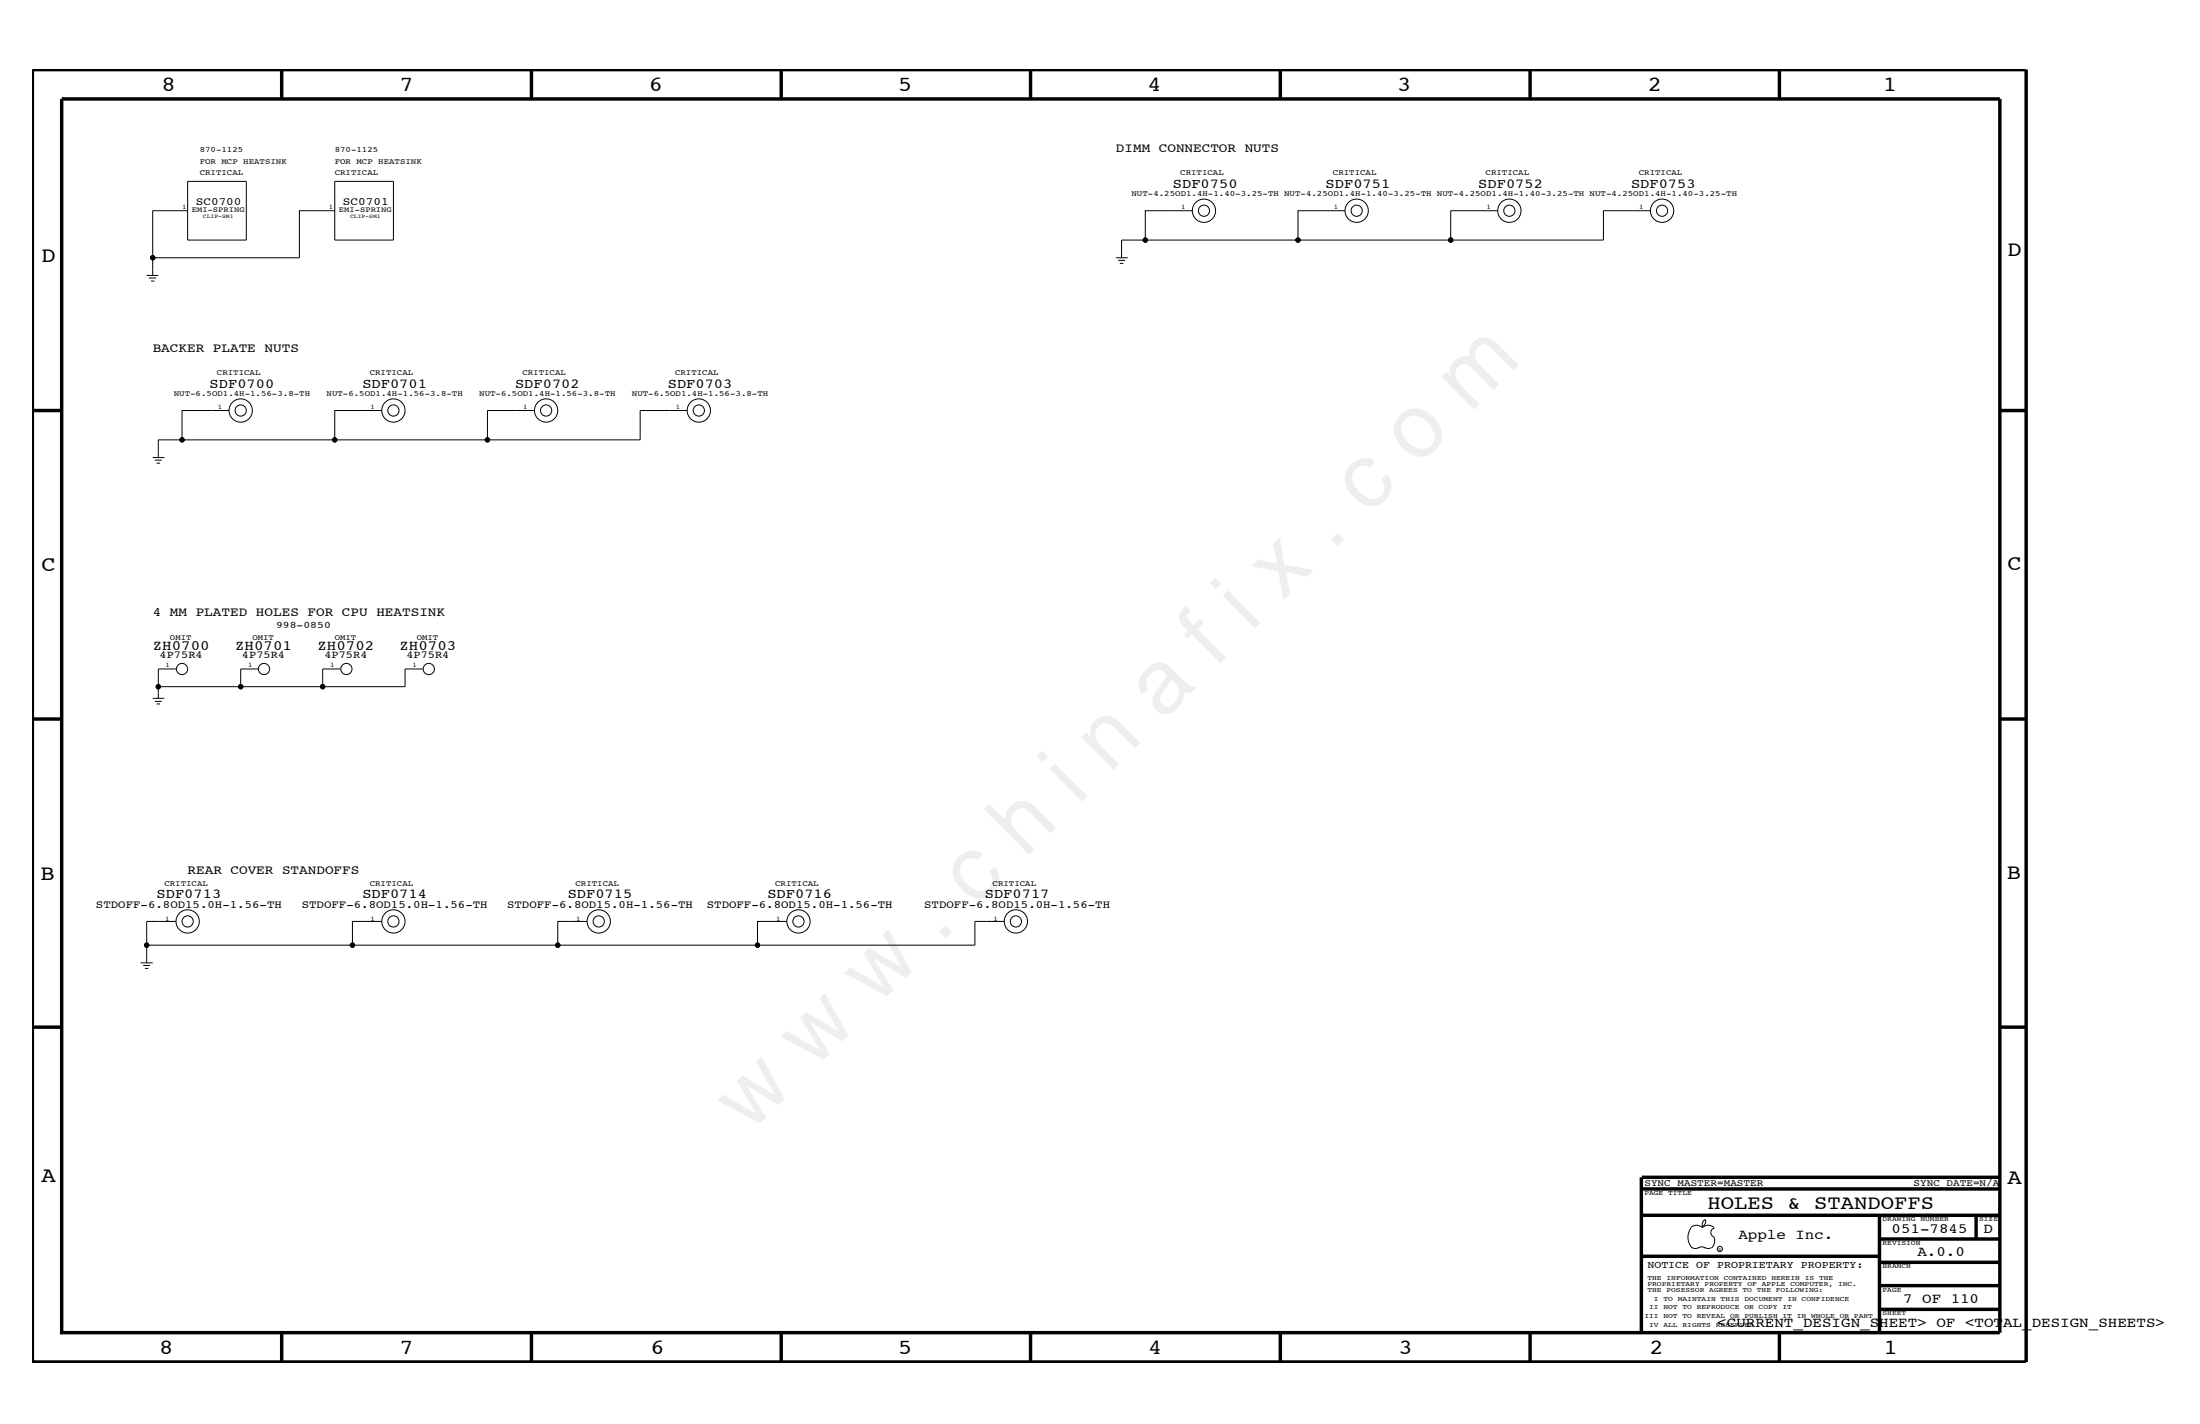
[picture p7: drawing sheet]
<svg xmlns="http://www.w3.org/2000/svg" width="432mm" height="279mm" viewBox="0 0 432 279" stroke-linecap="round" stroke-linejoin="round" font-family="sans-serif">
<g fill="none" stroke="#000" stroke-width=".2">
<path d="M36.8 35.6h11.5v11.5h-11.5zM65.7 35.6h11.5v11.5h-11.5zM28.8 54h2.3M29.2 54.6h1.4M29.6 55.1h.7M36.8 41.3h-6.8v9.3M65.7 41.3h-6.9v9.3h-28.8v3.4M219 50.6h2.3M219.5 51.1h1.3M219.8 51.7h.7M224.8 47.1h-4.7v3.5M234 41.3h-9.2v5.8h30"/>
<path d="M264 41.3h-9.2v5.8h29.9M294 41.3h-9.3v5.8M323.9 41.3h-9.2v5.8h-30M30 89.8h2.3M30.4 90.3h1.4M30.7 90.9h.7M35.7 86.3h-4.6v3.5M45 80.5h-9.3v5.8h30M74.9 80.5h-9.2v5.8h30M104.9 80.5h-9.2v5.8M134.9 80.5h-9.3v5.8h-29.9M30 137h2.3"/>
<path d="M30.4 137.6h1.4M30.7 138.1h.7M34.5 131.3h-3.4v5.7M50.7 131.3h-3.5v3.4M66.8 131.3h-3.5v3.4M83 131.3h-3.5v3.4h-48.4M27.6 188.9h2.4M28.1 189.4h1.4M28.4 190h.7M28.8 185.4v3.5M34.5 180.8h-5.7v4.6h40.4M74.9 180.8h-5.7v4.6h40.3"/>
<path d="M115.2 180.8h-5.7v4.6h39.2M151 180.8h-2.3v4.6h42.6M334.7 239.3l.1 .3a1.19 1.19 0 0 1-.6 1.1M334.8 239.3a1.02 1.02 0 0 0-.6 1.3M331.8 240.9a1.61 1.61 0 0 1 2.4 0M331.9 241a3.1 3.1 0 0 0 .2 3.9M332.1 244.8l.6 .2 .7-.2M333.4 244.9l.6-.3 .7 .3M334.1 240.9a1.61 1.61 0 0 1 2.3 0M334.6 244.8l.7 .2 .6-.2M336.4 242.8l.2 .6a1.95 1.95 0 0 1-.6 1.4M336.5 240.9a.93 .93 0 0 0-.7 .9 .93 .93 0 0 0 .7 .9"/>
<circle cx="30" cy="50.6" r=".42"/>
<circle cx="224.8" cy="47.1" r=".42"/>
<circle cx="236.3" cy="41.3" r="2.29"/>
<circle cx="236.3" cy="41.3" r="1.1"/>
<circle cx="254.8" cy="47.1" r=".42"/>
<circle cx="266.3" cy="41.3" r="2.29"/>
<circle cx="266.3" cy="41.3" r="1.1"/>
<circle cx="284.7" cy="47.1" r=".42"/>
<circle cx="296.2" cy="41.3" r="2.29"/>
<circle cx="296.2" cy="41.3" r="1.1"/>
<circle cx="326.2" cy="41.3" r="2.29"/>
<circle cx="326.2" cy="41.3" r="1.1"/>
<circle cx="35.7" cy="86.3" r=".42"/>
<circle cx="47.2" cy="80.5" r="2.29"/>
<circle cx="47.2" cy="80.5" r="1.1"/>
<circle cx="65.7" cy="86.3" r=".42"/>
<circle cx="77.2" cy="80.5" r="2.29"/>
<circle cx="77.2" cy="80.5" r="1.1"/>
<circle cx="95.7" cy="86.3" r=".42"/>
<circle cx="107.2" cy="80.5" r="2.29"/>
<circle cx="107.2" cy="80.5" r="1.1"/>
<circle cx="31.1" cy="134.7" r=".42"/>
<circle cx="35.7" cy="131.3" r="1.1"/>
<circle cx="47.2" cy="134.7" r=".42"/>
<circle cx="51.8" cy="131.3" r="1.1"/>
<circle cx="63.3" cy="134.7" r=".42"/>
<circle cx="68" cy="131.3" r="1.1"/>
<circle cx="84.2" cy="131.3" r="1.1"/>
<circle cx="28.8" cy="185.4" r=".42"/>
<circle cx="36.8" cy="180.8" r="2.29"/>
<circle cx="36.8" cy="180.8" r="1.1"/>
<circle cx="69.2" cy="185.4" r=".42"/>
<circle cx="77.2" cy="180.8" r="2.29"/>
<circle cx="77.2" cy="180.8" r="1.1"/>
<circle cx="109.5" cy="185.4" r=".42"/>
<circle cx="117.5" cy="180.8" r="2.29"/>
<circle cx="117.5" cy="180.8" r="1.1"/>
<circle cx="337.6" cy="245.1" r=".51"/>
</g>
<g fill="none" stroke="#000" stroke-width=".68" stroke-linecap="butt">
<path d="M6.4 13.7h391.3v253.5h-391.3zM12.1 19.4h380.4v242.1h-380.4zM55.3 13.7v5.7M104.3 13.7v5.7M153.3 13.7v5.7M202.3 13.7v5.7M251.3 13.7v5.7M300.3 13.7v5.7M349.3 13.7v5.7M6.4 80.5h5.7M392.5 80.5h5.2M6.4 141.1h5.7"/>
<path d="M392.5 141.1h5.2M6.4 201.5h5.7M392.5 201.5h5.2M322.2 231v30.5M322.2 233.3h70.3M322.2 238.4h70.3M322.2 231h70.3M368.9 238.4v23.1M387.9 238.4v4.7M322.2 246.5h46.7M368.9 256.9h23.6M368.9 252.3h23.6"/>
<path d="M368.9 247.7h23.6M368.9 243.1h23.6M55.3 261.5v5.7M104.3 261.5v5.7M153.3 261.5v5.7M202.3 261.7v5.5M251.3 261.5v5.7M300.3 261.5v5.7M349.3 261.5v5.7"/>
</g>
<g fill="#000">
<circle cx="30" cy="50.6" r=".42"/>
<circle cx="224.8" cy="47.1" r=".42"/>
<circle cx="254.8" cy="47.1" r=".42"/>
<circle cx="284.7" cy="47.1" r=".42"/>
<circle cx="35.7" cy="86.3" r=".42"/>
<circle cx="65.7" cy="86.3" r=".42"/>
<circle cx="95.7" cy="86.3" r=".42"/>
<circle cx="31.1" cy="134.7" r=".42"/>
<circle cx="47.2" cy="134.7" r=".42"/>
<circle cx="63.3" cy="134.7" r=".42"/>
<circle cx="28.8" cy="185.4" r=".42"/>
<circle cx="69.2" cy="185.4" r=".42"/>
<circle cx="109.5" cy="185.4" r=".42"/>
</g>
<text font-size="17.6" x="147.1" y="222.6" transform="rotate(-45 147.1 222.6)">w w w . c h i n a f i x . c o m</text>
<g font-size="4.2">
<text x="31.7" y="17.8">8</text>
<text x="78.4" y="17.8">7</text>
<text x="127.3" y="17.8">6</text>
<text x="176.3" y="17.8">5</text>
<text x="225.2" y="17.8">4</text>
<text x="274.2" y="17.8">3</text>
<text x="323.4" y="17.8">2</text>
<text x="369.6" y="17.8">1</text>
<text x="8.1" y="51.3">D</text>
<text x="394" y="50.3">D</text>
<text x="8.1" y="112.1">C</text>
<text x="394" y="111.9">C</text>
<text x="8" y="172.7">B</text>
<text x="393.9" y="172.5">B</text>
<text x="8.1" y="232">A</text>
<text x="394" y="232.4">A</text>
<text x="31.2" y="265.6">8</text>
<text x="78.4" y="265.6">7</text>
<text x="127.7" y="265.6">6</text>
<text x="176.3" y="265.6">5</text>
<text x="225.4" y="265.6">4</text>
<text x="274.5" y="265.6">3</text>
<text x="323.8" y="265.6">2</text>
<text x="369.7" y="265.6">1</text>
</g>
<text font-size="3.9" x="335.1" y="237.3">HOLES &amp; STANDOFFS</text>
<g font-size="2.8">
<text x="30" y="127.5">ZH0700</text>
<text x="46.1" y="127.5">ZH0701</text>
<text x="62.3" y="127.5">ZH0702</text>
<text x="78.4" y="127.5">ZH0703</text>
<text x="341.2" y="243.1">Apple Inc.</text>
<text x="371.3" y="241.9">051-7845</text>
<text x="389.3" y="241.9">D</text>
<text x="376.3" y="246.5">A.0.0</text>
<text x="373.5" y="255.7">7 OF 110</text>
<text x="337.1" y="260.4">&lt;CURRENT_DESIGN_SHEET&gt; OF &lt;TOTAL_DESIGN_SHEETS&gt;</text>
</g>
<g font-size="2.7">
<text x="230.2" y="36.9">SDF0750</text>
<text x="260.2" y="36.9">SDF0751</text>
<text x="290.2" y="36.9">SDF0752</text>
<text x="320.1" y="36.9">SDF0753</text>
<text x="41.1" y="76.1">SDF0700</text>
<text x="71.1" y="76.1">SDF0701</text>
<text x="101.1" y="76.1">SDF0702</text>
<text x="131.1" y="76.1">SDF0703</text>
<text x="30.7" y="176.2">SDF0713</text>
<text x="71.1" y="176.2">SDF0714</text>
<text x="111.4" y="176.2">SDF0715</text>
<text x="150.6" y="176.2">SDF0716</text>
<text x="193.3" y="176.2">SDF0717</text>
</g>
<g font-size="2.5">
<text x="219" y="29.8">DIMM CONNECTOR NUTS</text>
<text x="30" y="69">BACKER PLATE NUTS</text>
<text x="30" y="120.8">4 MM PLATED HOLES FOR CPU HEATSINK</text>
<text x="36.8" y="171.6">REAR COVER STANDOFFS</text>
</g>
<g font-size="2.2">
<text x="38.4" y="40.2">SC0700</text>
<text x="67.3" y="40.2">SC0701</text>
<text x="18.8" y="178.1">STDOFF-6.8OD15.0H-1.56-TH</text>
<text x="59.2" y="178.1">STDOFF-6.8OD15.0H-1.56-TH</text>
<text x="99.5" y="178.1">STDOFF-6.8OD15.0H-1.56-TH</text>
<text x="138.7" y="178.1">STDOFF-6.8OD15.0H-1.56-TH</text>
<text x="181.4" y="178.1">STDOFF-6.8OD15.0H-1.56-TH</text>
</g>
<g font-size="2.1">
<text x="31.3" y="129.1">4P75R4</text>
<text x="47.5" y="129.1">4P75R4</text>
<text x="63.7" y="129.1">4P75R4</text>
<text x="79.8" y="129.1">4P75R4</text>
</g>
<text font-size="2" x="323.3" y="248.9">NOTICE OF PROPRIETARY PROPERTY:</text>
<g font-size="1.9">
<text x="54.2" y="123.1">998-0850</text>
<text x="322.7" y="232.7">SYNC_MASTER=MASTER</text>
<text x="375.6" y="232.7">SYNC_DATE=N/A</text>
</g>
<g font-size="1.6">
<text x="39.2" y="29.8">870-1125</text>
<text x="65.7" y="29.8">870-1125</text>
<text x="39.2" y="32.1">FOR MCP HEATSINK</text>
<text x="39.2" y="34.4">CRITICAL</text>
<text x="65.7" y="32.1">FOR MCP HEATSINK</text>
<text x="65.7" y="34.4">CRITICAL</text>
<text x="231.6" y="34.4">CRITICAL</text>
<text x="261.6" y="34.4">CRITICAL</text>
<text x="291.6" y="34.4">CRITICAL</text>
<text x="321.6" y="34.4">CRITICAL</text>
<text x="222.1" y="38.6">NUT-4.25OD1.4H-1.40-3.25-TH NUT-4.25OD1.4H-1.40-3.25-TH NUT-4.25OD1.4H-1.40-3.25-TH NUT-4.25OD1.4H-1.40-3.25-TH</text>
<text x="34.1" y="77.8">NUT-6.5OD1.4H-1.56-3.8-TH</text>
<text x="42.6" y="73.6">CRITICAL</text>
<text x="64.1" y="77.8">NUT-6.5OD1.4H-1.56-3.8-TH</text>
<text x="72.6" y="73.6">CRITICAL</text>
<text x="94.1" y="77.8">NUT-6.5OD1.4H-1.56-3.8-TH</text>
<text x="102.5" y="73.6">CRITICAL</text>
<text x="124" y="77.8">NUT-6.5OD1.4H-1.56-3.8-TH</text>
<text x="132.5" y="73.6">CRITICAL</text>
<text x="33.4" y="125.5">OMIT</text>
<text x="49.5" y="125.5">OMIT</text>
<text x="65.7" y="125.5">OMIT</text>
<text x="81.8" y="125.5">OMIT</text>
<text x="32.3" y="173.9">CRITICAL</text>
<text x="72.6" y="173.9">CRITICAL</text>
<text x="112.9" y="173.9">CRITICAL</text>
<text x="152.1" y="173.9">CRITICAL</text>
<text x="194.8" y="173.9">CRITICAL</text>
</g>
<g font-size="1.5">
<text x="37.6" y="41.5">EMI-SPRING</text>
<text x="66.5" y="41.5">EMI-SPRING</text>
</g>
<g font-size="1.4">
<text x="35.7" y="40.9">1</text>
<text x="64.5" y="40.9">1</text>
<text x="231.8" y="41.1">1</text>
<text x="261.8" y="41.1">1</text>
<text x="291.8" y="41.1">1</text>
<text x="321.7" y="41.1">1</text>
<text x="42.8" y="80.3">1</text>
<text x="72.7" y="80.3">1</text>
<text x="102.7" y="80.3">1</text>
<text x="132.7" y="80.3">1</text>
<text x="32.5" y="130.9">1</text>
<text x="48.7" y="130.9">1</text>
<text x="64.8" y="130.9">1</text>
<text x="80.9" y="130.9">1</text>
<text x="32.4" y="180.6">1</text>
<text x="72.7" y="180.6">1</text>
<text x="113.1" y="180.6">1</text>
<text x="152.3" y="180.6">1</text>
<text x="195" y="180.6">1</text>
<text x="322.7" y="234.4">PAGE TITLE</text>
<text x="369.5" y="239.6">DRAWING NUMBER</text>
<text x="388.5" y="239.6">SIZE</text>
<text x="369.5" y="244.2">REVISION</text>
<text x="323.3" y="251.1">THE INFORMATION CONTAINED HEREIN IS THE</text>
<text x="369.5" y="248.9">BRANCH</text>
<text x="323.3" y="253.4">THE POSESSOR AGREES TO THE FOLLOWING:</text>
<text x="323.3" y="252.3">PROPRIETARY PROPERTY OF APPLE COMPUTER, INC.</text>
<text x="323.7" y="256.9">II NOT TO REPRODUCE OR COPY IT</text>
<text x="324.6" y="255.2">I TO MAINTAIN THIS DOCUMENT IN CONFIDENCE</text>
<text x="369.5" y="253.4">PAGE</text>
<text x="322.7" y="258.6">III NOT TO REVEAL OR PUBLISH IT IN WHOLE OR PART</text>
<text x="323.7" y="260.4">IV ALL RIGHTS RESERVED</text>
<text x="369.5" y="258.1">SHEET</text>
</g>
<g font-size="1.1">
<text x="39.8" y="42.7">CLIP-SM1</text>
<text x="68.7" y="42.7">CLIP-SM1</text>
</g>
<text font-size=".9" x="337.3" y="245.4">R</text>
</svg>
